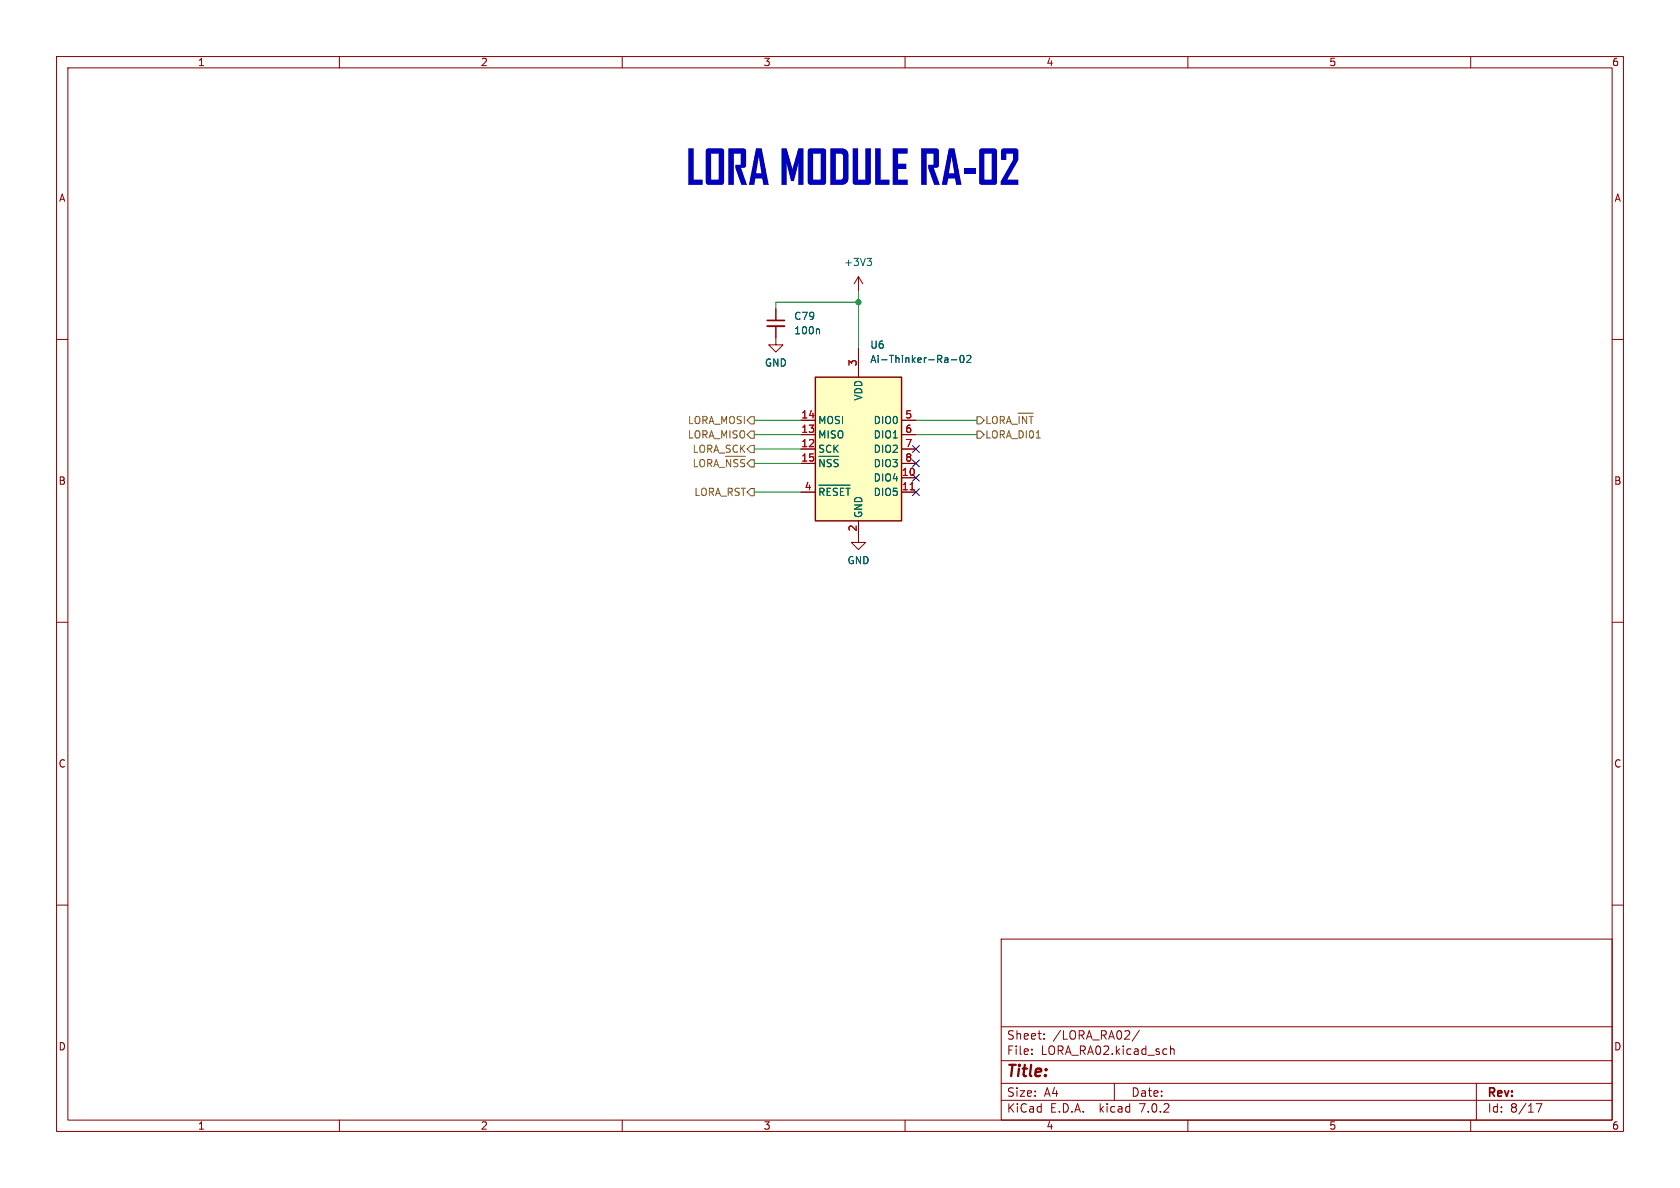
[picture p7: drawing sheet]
<svg xmlns="http://www.w3.org/2000/svg" width="297mm" height="210mm" viewBox="0 0 297 210" stroke-linecap="round" stroke-linejoin="round" font-family="sans-serif">
<g fill="none" stroke="#840000" stroke-width=".18">
<path d="M10 10h277v190h-277zM12 12h273v186h-273zM60 10v2M110 10v2M160 10v2M210 10v2M260 10v2M10 60h2M137.2 57.7v3.3h1.2l-1.2 1.2-1.3-1.2h1.3M137.2 54.6v2M151.8 48.9v2.5M151.8 48.9l.7 1.3"/>
<path d="M151.8 48.9l-.8 1.3M285 60h2M141.6 79.4h2.5M141.6 76.8h2.5M141.6 74.3h2.5M151.8 61.6v5.1M159.4 79.4h2.5M159.4 76.8h2.5M159.4 74.3h2.5M141.6 87h2.5M141.6 81.9h2.5M151.8 92.1v3.8h1.2l-1.2 1.3-1.3-1.3h1.3"/>
<path d="M159.4 84.5h2.5M159.4 87h2.5M159.4 81.9h2.5M10 110h2M285 110h2M10 160h2M285 160h2M177 166h108v32h-108zM60 198v2M110 198v2M160 198v2M177 194.5h108"/>
<path d="M177 191.5h108M177 187.5h108M177 181.5h108M182.4 186.3v.1M182.4 185.5v.1M184.6 183.6v.1M184.6 182.8v.1M197 191.5v3M201.4 182.1l-1.3 2M206.9 184.9v1.5M206.9 185.5l.2-.1 .4 .1 .1 .9M210 198v2"/>
<path d="M260 198v2M261 191.5v6.5M271.6 195.1h1l-.7 1.5"/>
</g>
<path d="M135.6 57.7h3.1" fill="none" stroke="#840000" stroke-width=".33"/>
<path d="M135.6 56.6h3.1" fill="none" stroke="#840000" stroke-width=".3"/>
<g fill="none" stroke="#006464" stroke-width=".18">
<path d="M144.7 58.2l.2 .1v.7M153.3 45.7h.8l-.5 .5M153.8 46.2l.3 .2v.3l-.3 .2M168.2 63.6h1M169.8 62.9l.2-.1a.68 .68 0 0 1 .4 .7 .68 .68 0 0 1-.4 .6l-.2-.1-.1-.4zM170.9 62.9l.5-.1 .2 .4-.8 .9h.8M144.8 80.7h3.5M144.8 85.7h5.5M145.7 81.2v1.3l-.7-1.3v1.3M145.7 86.6l-.3-.3h-.4v1.3M146.8 86.3h-.6v1.3M147 81.3l-.5-.1-.3 .3"/>
<path d="M148 86.4l-.4-.1-.3 .3M148.2 81.3l-.5-.1-.3 .3M149.2 86.3h-.6v1.3M149.6 86.3h.7M149.9 86.3v1.3"/>
</g>
<path d="M144.1 66.7h15.3v25.4h-15.3z" fill="#ffffc2" stroke="#ffffc2" stroke-width=".18"/>
<path d="M144.1 66.7h15.3v25.4h-15.3z" fill="none" stroke="#840000" stroke-width=".25"/>
<path d="M160.9 86.6h.7" fill="none" stroke="#a90000" stroke-width=".18"/>
<g fill="none" stroke="#725600" stroke-width=".18">
<path d="M132.7 73.7h.6v1.2h-.6l-.6-.6zM132.7 76.2h.6v1.3h-.6l-.6-.7zM132.7 78.7h.6v1.3h-.6l-.6-.6zM172.7 76.2h.7l.6 .6-.6 .7h-.7zM172.7 73.7h.7l.6 .6-.6 .6h-.7zM174.5 73.6v1.3M175.5 74a.42 .42 0 0 1 .4-.4 .42 .42 0 0 1 .4 .4M177.6 73.9l-.3-.3h-.5v1.3M177.9 74.9l.5-1.3 .4 1.3M180 73h2.6M180.2 73.6v1.3M181.5 73.6v1.3l-.7-1.3v1.3"/>
<path d="M181.9 73.6h.7M182.3 73.6v1.3M122.8 81.2v1.3M123.7 81.7a.42 .42 0 0 1 .4-.5 .42 .42 0 0 1 .5 .5M125.8 81.5l-.2-.3h-.5v1.3M126.2 82.5l.4-1.3 .5 1.3M128.3 80.7h3.5M129.2 81.2v1.3l-.8-1.3v1.3M130.4 81.3l-.4-.1-.3 .3M131.6 81.3l-.4-.1-.3 .3M132.7 86.4h.6v1.2h-.6l-.6-.6zM132.7 81.3h.6v1.3h-.6l-.6-.7z"/>
</g>
<path d="M151.8 53.4h-14.6v1.2M151.8 51.4v10.2M133.3 76.8h8.3M133.3 74.3h8.3M133.3 79.4h8.3M161.9 76.8h10.8M161.9 74.3h10.8M133.3 81.9h8.3M133.3 87h8.3" fill="none" stroke="#009600" stroke-width=".18"/>
<path d="M161.3 78.8l1.2 1.2M162.5 78.8l-1.2 1.2M161.3 83.8l1.2 1.3M161.3 86.4l1.2 1.2M161.3 81.3l1.2 1.2M162.5 83.8l-1.2 1.3M162.5 86.4l-1.2 1.2M162.5 81.3l-1.2 1.2" fill="none" stroke="#000084" stroke-width=".18"/>
<circle cx="151.8" cy="53.4" r=".46" fill="#009600" stroke="#009600" stroke-width=".18"/>
<g font-size="8.4" fill="#0000c2">
<text x="121.3" y="33.7">LORA</text>
<text x="137.8" y="33.7">MODULE</text>
<text x="162.5" y="33.7">RA-02</text>
</g>
<text font-size="2.8" fill="#840000" x="178" y="190.8">Title:</text>
<g font-size="2.1" fill="#840000">
<text x="178" y="183.9">Sheet:</text>
<text x="186.2" y="183.9">/LORA_RA02/</text>
<text x="178" y="186.6">File:</text>
<text x="184" y="186.6">LORA_RA02.kicad_sch</text>
<text x="178" y="196.8">KiCad</text>
<text x="178" y="194">Size:</text>
<text x="184.6" y="194">A4</text>
<text x="185.7" y="196.8">E.D.A.</text>
<text x="194.4" y="196.8">kicad</text>
<text x="200" y="194">Date:</text>
<text x="201.5" y="196.8">7.0.2</text>
<text x="263" y="194.2">Rev:</text>
<text x="263" y="196.8">Id:</text>
<text x="267" y="196.8">8/17</text>
</g>
<g font-size="1.8" fill="#840000">
<text x="35" y="11.8">1</text>
<text x="85" y="11.8">2</text>
<text x="135" y="11.8">3</text>
<text x="185" y="11.8">4</text>
<text x="235" y="11.8">5</text>
<text x="285" y="11.8">6</text>
<text x="10.4" y="35.8">A</text>
<text x="285.4" y="35.8">A</text>
<text x="10.3" y="85.8">B</text>
<text x="285.3" y="85.8">B</text>
<text x="10.3" y="135.8">C</text>
<text x="285.3" y="135.8">C</text>
<text x="10.3" y="185.8">D</text>
<text x="285.3" y="185.8">D</text>
<text x="35" y="199.8">1</text>
<text x="85" y="199.8">2</text>
<text x="135" y="199.8">3</text>
<text x="185" y="199.8">4</text>
<text x="235" y="199.8">5</text>
<text x="285" y="199.8">6</text>
</g>
<g font-size="1.8" fill="#006464">
<text x="149.2" y="47.2">+3V3</text>
<text x="140.3" y="56.7">C79</text>
<text x="140.3" y="59.3">100n</text>
<text x="135.2" y="65">GND</text>
<text x="153.8" y="64.3">Ai-Thinker-Ra-02</text>
<text x="153.8" y="61.8">U6</text>
<text x="152.6" y="70.9" transform="rotate(-90 152.6 70.9)">VDD</text>
<text x="144.7" y="77.7">MISO</text>
<text x="144.7" y="75.1">MOSI</text>
<text x="154.3" y="75.1">DIO0</text>
<text x="154.3" y="77.7">DIO1</text>
<text x="144.7" y="80.2">SCK</text>
<text x="144.7" y="83.4">~{NSS}</text>
<text x="154.3" y="80.2">DIO2</text>
<text x="154.3" y="82.7">DIO3</text>
<text x="144.7" y="88.4">~{RESET}</text>
<text x="154.3" y="85.3">DIO4</text>
<text x="154.3" y="87.8">DIO5</text>
<text x="152.6" y="91.6" transform="rotate(-90 152.6 91.6)">GND</text>
<text x="149.8" y="99.9">GND</text>
</g>
<g font-size="1.8" fill="#a90000">
<text x="151.5" y="64.8" transform="rotate(-90 151.5 64.8)">3</text>
<text x="141.6" y="76.6">13</text>
<text x="141.6" y="74">14</text>
<text x="160" y="74">5</text>
<text x="160" y="76.6">6</text>
<text x="141.6" y="79.1">12</text>
<text x="141.6" y="81.7">15</text>
<text x="160" y="79.1">7</text>
<text x="160" y="81.7">8</text>
<text x="142.2" y="86.7">4</text>
<text x="159.4" y="84.2">10</text>
<text x="159.4" y="86.7">11</text>
<text x="151.5" y="94" transform="rotate(-90 151.5 94)">2</text>
</g>
<g font-size="1.8" fill="#725600">
<text x="121.5" y="75.1">LORA_MOSI</text>
<text x="121.5" y="77.7">LORA_MISO</text>
<text x="174.2" y="77.7">LORA_DI01</text>
<text x="174.2" y="75.7">LORA_~{INT}</text>
<text x="122.3" y="80.2">LORA_SCK</text>
<text x="122.3" y="83.4">LORA_~{NSS}</text>
<text x="122.6" y="87.8">LORA_RST</text>
</g>
</svg>
